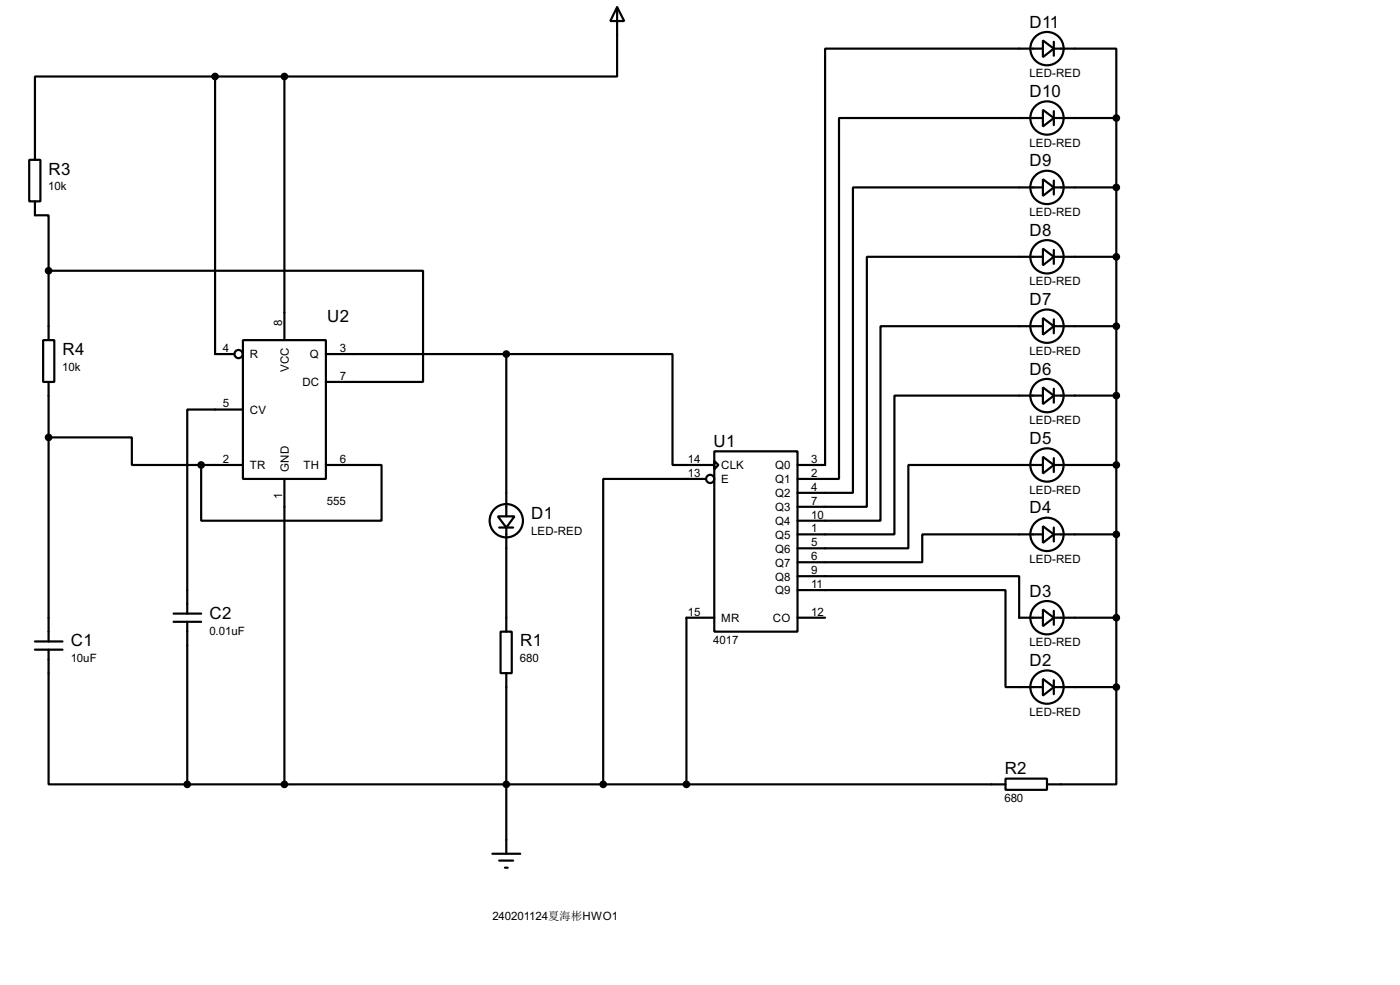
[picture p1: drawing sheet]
<svg xmlns="http://www.w3.org/2000/svg" width="256mm" height="180mm" viewBox="0 0 256 180" stroke-linecap="round" stroke-linejoin="round" font-family="sans-serif">
<g fill="none" stroke="#000" stroke-width=".4">
<path d="M39.4 14h-33v15.3M39.4 14v50.8h3.6M39.4 14h12.7M52.1 14v48.3M113.1 1.3l1.3 2.6h-2.6zM113.1 1.3v12.7h-61M191.1 7.4l2 1.5-2 1.6zM191.1 8.9h-39.9v76.2h-5.1M193.1 8.9h11.4v12.7M193.1 7.7v2.5M5.4 29.3h2v7.6h-2zM6.4 36.9v2.5h2.5v10.2"/>
<path d="M191.1 32.8l2 1.5-2 1.6zM191.1 20.1l2 1.5-2 1.6zM191.1 34.3h-34.8v55.9h-10.2M191.1 21.6h-37.4v66.1h-7.6M193.1 34.3h11.4M193.1 21.6h11.4M193.1 20.4v2.5M193.1 33.1v2.5M204.5 21.6v104.2M8.9 49.6h68.6v20.3h-17.8M8.9 49.6v12.7M191.1 45.5l2 1.5-2 1.6z"/>
<path d="M191.1 58.2l2 1.5-2 1.6zM191.1 47h-32.3v45.8h-12.7M191.1 59.7h-29.8v35.6h-15.2M193.1 59.7h11.4M193.1 47h11.4M193.1 45.8v2.5M193.1 58.5v2.5M7.9 62.3h2.1v7.6h-2.1zM8.9 69.9v47.5M44.5 62.3h15.2v25.4h-15.2zM44.5 75h-10.2v37.3M59.7 64.8h33.1"/>
<path d="M92.8 64.8h30.4v20.3h7.7M92.8 64.8v29.7M191.1 70.9l2 1.5-2 1.6zM191.1 72.4h-27.2v25.4h-17.8M193.1 72.4h11.4M193.1 71.2v2.5M8.9 80.1h15.3v5h12.7M36.9 85.1v10.2h33v-10.2h-10.2M36.9 85.1h7.6M52.1 87.7v55.9M91.2 94.5h3.1l-1.5 2.1zM91.5 96.6h2.5"/>
<path d="M92.8 96.6v19M129.3 87.7h-18.8v55.9M130.9 82.6h15.2v33h-15.2zM130.9 84.4l.7 .7-.7 .8zM191.1 96.3l2 1.5-2 1.6zM191.1 83.6l2 1.5-2 1.6zM191.1 97.8h-22.1v5.1h-22.9M191.1 85.1h-24.7v15.3h-20.3M193.1 97.8h11.4M193.1 85.1h11.4M193.1 83.9v2.5M193.1 96.6v2.5"/>
<path d="M6.4 118.9h5.1M6.4 117.4h5.1M8.9 118.9v24.7h25.4M31.8 113.8h5.1M31.8 112.3h5.1M34.3 113.8v29.8M91.7 115.6h2.1v7.6h-2.1zM130.9 113.1h-5.1v30.5M146.1 108h38.1v17.8h6.9M146.1 105.5h40.6v7.6h4.4M146.1 113.1h5.1M191.1 111.6l2 1.5-2 1.5z"/>
<path d="M193.1 113.1h11.4M193.1 111.8v2.6M92.8 123.2v33.1M191.1 124.3l2 1.5-2 1.5zM193.1 125.8h11.4M193.1 124.5v2.6M204.5 125.8v17.8h-12.7M34.3 143.6h149.9M90.2 156.3h5.1M91.5 157.5h2.5M92.5 158.8h.5M184.2 142.5h7.6v2.1h-7.6z"/>
<circle cx="191.8" cy="8.9" r="3.1"/>
<circle cx="191.8" cy="34.3" r="3.1"/>
<circle cx="191.8" cy="21.6" r="3.1"/>
<circle cx="191.8" cy="47" r="3.1"/>
<circle cx="191.8" cy="59.7" r="3.1"/>
<circle cx="43.7" cy="64.8" r=".75"/>
<circle cx="191.8" cy="72.4" r="3.1"/>
<circle cx="92.7" cy="95.3" r="3.1"/>
<circle cx="130.1" cy="87.7" r=".75"/>
<circle cx="191.8" cy="97.8" r="3.1"/>
<circle cx="191.8" cy="85.1" r="3.1"/>
<circle cx="191.8" cy="113.1" r="3.1"/>
<circle cx="191.8" cy="125.8" r="3.1"/>
</g>
<g fill="#000" stroke="#000" stroke-width=".4">
<circle cx="39.4" cy="14" r=".5"/>
<circle cx="52.1" cy="14" r=".5"/>
<circle cx="204.5" cy="21.6" r=".5"/>
<circle cx="204.5" cy="34.3" r=".5"/>
<circle cx="8.9" cy="49.6" r=".5"/>
<circle cx="204.5" cy="59.7" r=".5"/>
<circle cx="204.5" cy="47" r=".5"/>
<circle cx="92.7" cy="64.8" r=".5"/>
<circle cx="204.5" cy="72.4" r=".5"/>
<circle cx="8.9" cy="80.1" r=".5"/>
<circle cx="36.8" cy="85.1" r=".5"/>
<circle cx="204.5" cy="97.8" r=".5"/>
<circle cx="204.5" cy="85.1" r=".5"/>
<circle cx="204.5" cy="113.1" r=".5"/>
<circle cx="204.5" cy="125.8" r=".5"/>
<circle cx="34.3" cy="143.6" r=".5"/>
<circle cx="52.1" cy="143.6" r=".5"/>
<circle cx="92.7" cy="143.6" r=".5"/>
<circle cx="110.5" cy="143.6" r=".5"/>
<circle cx="125.7" cy="143.6" r=".5"/>
</g>
<g font-size="3.5">
<text x="188.6" y="5.1">D11</text>
<text x="188.6" y="17.8">D10</text>
<text x="8.9" y="31.9">R3</text>
<text x="188.6" y="30.5">D9</text>
<text x="188.6" y="43.2">D8</text>
<text x="60" y="58.9">U2</text>
<text x="188.6" y="55.9">D7</text>
<text x="11.5" y="64.9">R4</text>
<text x="188.6" y="68.6">D6</text>
<text x="130.7" y="81.8">U1</text>
<text x="188.6" y="81.3">D5</text>
<text x="97.3" y="95">D1</text>
<text x="188.6" y="94">D4</text>
<text x="38.4" y="113.2">C2</text>
<text x="188.6" y="109.2">D3</text>
<text x="13" y="118.3">C1</text>
<text x="95.3" y="118.3">R1</text>
<text x="188.6" y="121.9">D2</text>
<text x="184.1" y="141.7">R2</text>
</g>
<g font-size="2.4">
<text x="188.6" y="14.1">LED-RED</text>
<text x="188.6" y="26.8">LED-RED</text>
<text x="8.9" y="34.9">10k</text>
<text x="188.6" y="39.5">LED-RED</text>
<text x="188.6" y="52.2">LED-RED</text>
<text x="51.7" y="59.7" transform="rotate(-90 51.7 59.7)">8</text>
<text x="40.8" y="64.4">4</text>
<text x="45.8" y="65.6">R</text>
<text x="56.8" y="65.6">Q</text>
<text x="62.3" y="64.4">3</text>
<text x="188.6" y="64.9">LED-RED</text>
<text x="11.4" y="67.9">10k</text>
<text x="52.9" y="68.1" transform="rotate(-90 52.9 68.1)">VCC</text>
<text x="55.4" y="70.7">DC</text>
<text x="62.3" y="69.5">7</text>
<text x="40.8" y="74.6">5</text>
<text x="45.8" y="75.8">CV</text>
<text x="188.6" y="77.6">LED-RED</text>
<text x="40.8" y="84.7">2</text>
<text x="45.8" y="85.9">TR</text>
<text x="52.9" y="86.4" transform="rotate(-90 52.9 86.4)">GND</text>
<text x="55.6" y="85.9">TH</text>
<text x="62.3" y="84.7">6</text>
<text x="126" y="84.7">14</text>
<text x="126" y="87.3">13</text>
<text x="132.1" y="85.9">CLK</text>
<text x="132.1" y="88.5">E</text>
<text x="142" y="85.9">Q0</text>
<text x="142" y="88.5">Q1</text>
<text x="148.6" y="84.7">3</text>
<text x="148.6" y="87.3">2</text>
<text x="148.6" y="89.8">4</text>
<text x="51.7" y="91.4" transform="rotate(-90 51.7 91.4)">1</text>
<text x="59.9" y="92.4">555</text>
<text x="142" y="91">Q2</text>
<text x="142" y="93.6">Q3</text>
<text x="148.6" y="92.4">7</text>
<text x="148.6" y="94.9">10</text>
<text x="188.6" y="90.4">LED-RED</text>
<text x="97.3" y="97.9">LED-RED</text>
<text x="142" y="96.1">Q4</text>
<text x="142" y="98.6">Q5</text>
<text x="142" y="101.2">Q6</text>
<text x="148.6" y="97.4">1</text>
<text x="148.6" y="100">5</text>
<text x="142" y="103.7">Q7</text>
<text x="142" y="106.3">Q8</text>
<text x="148.6" y="102.5">6</text>
<text x="148.6" y="105.1">9</text>
<text x="148.6" y="107.6">11</text>
<text x="188.6" y="103.1">LED-RED</text>
<text x="126" y="112.7">15</text>
<text x="132.1" y="113.9">MR</text>
<text x="141.6" y="113.9">CO</text>
<text x="142" y="108.8">Q9</text>
<text x="148.6" y="112.7">12</text>
<text x="38.4" y="116.2">0.01uF</text>
<text x="130.7" y="117.8">4017</text>
<text x="188.6" y="118.3">LED-RED</text>
<text x="13" y="121.2">10uF</text>
<text x="95.2" y="121.2">680</text>
<text x="188.6" y="131">LED-RED</text>
<text x="184" y="146.8">680</text>
<text x="90.2" y="168.4">240201124夏海彬HWO1</text>
</g>
</svg>
